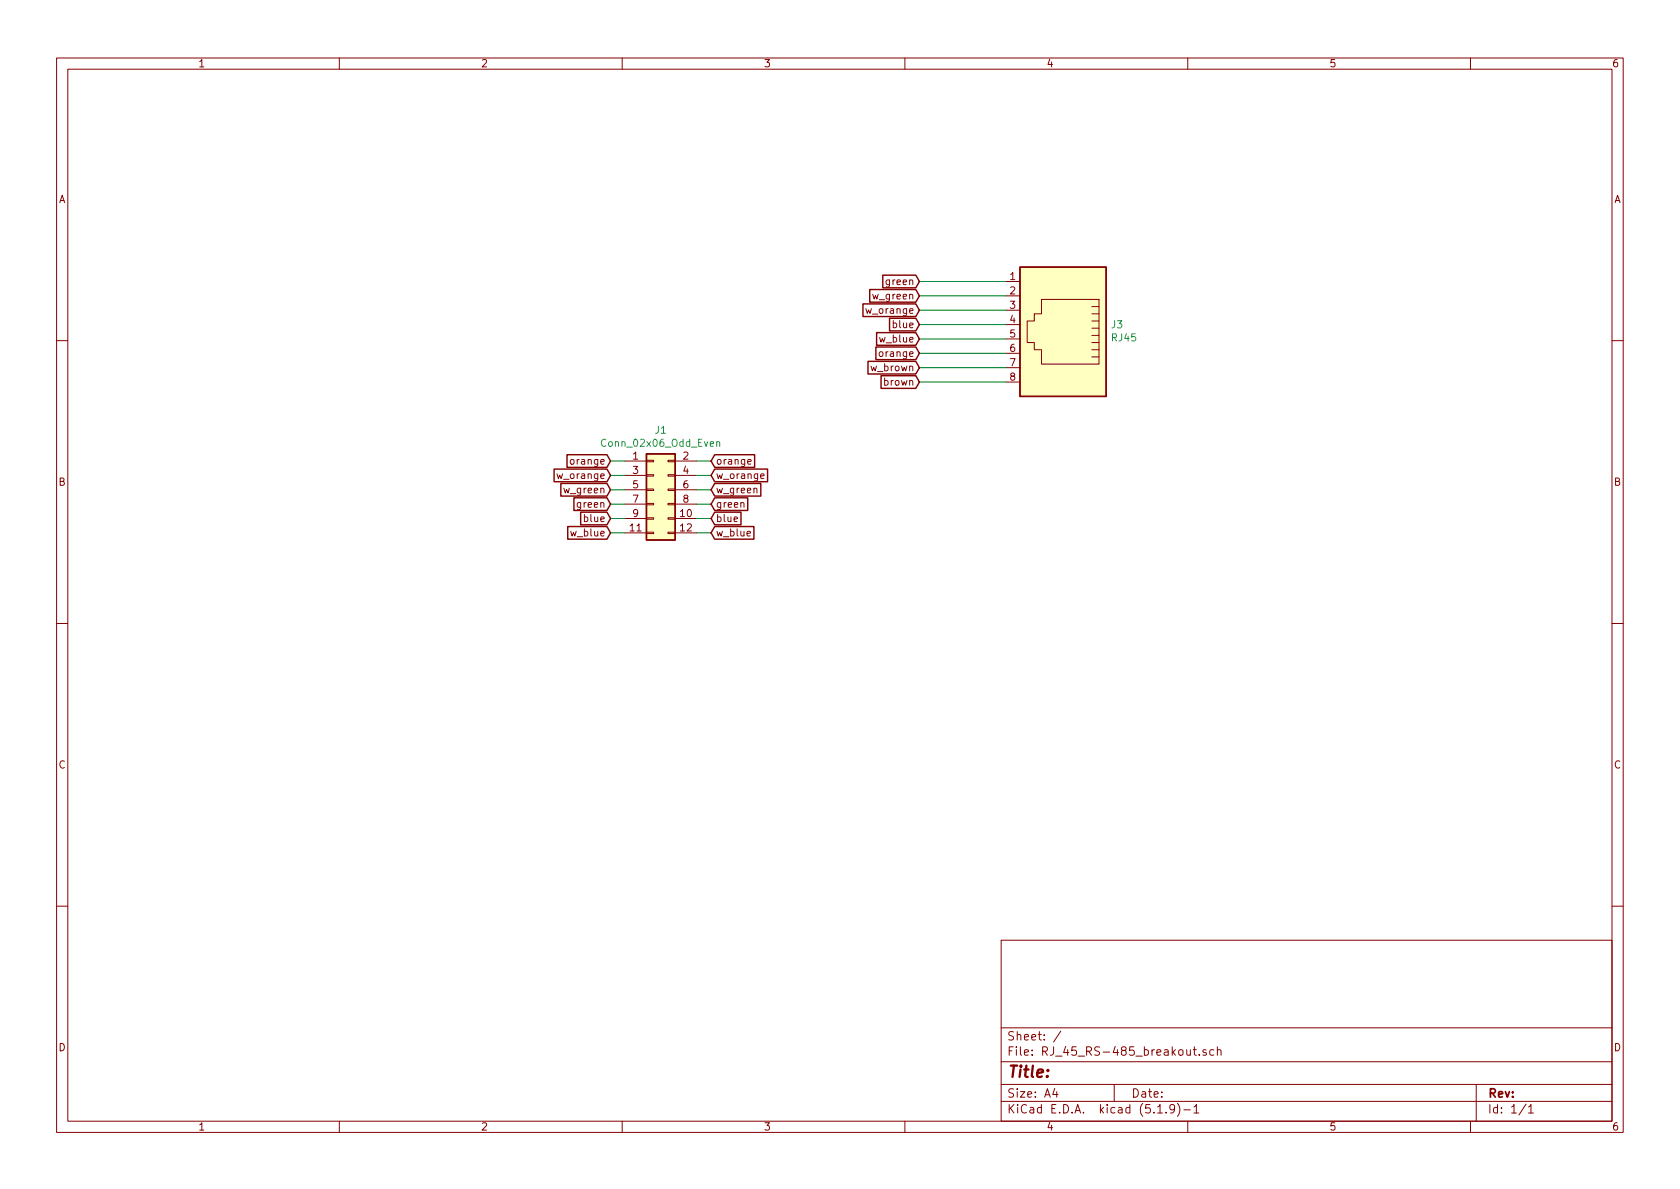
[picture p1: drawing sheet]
EESchema Schematic File Version 4
EELAYER 30 0
EELAYER END
$Descr A4 11693 8268
encoding utf-8
Sheet 1 1
Title ""
Date ""
Rev ""
Comp ""
Comment1 ""
Comment2 ""
Comment3 ""
Comment4 ""
$EndDescr
$Comp
L Connector:RJ45 J3
U 1 1
P 7400 2250
F 0 "J3" H 7070 2254 50  0000 R CNN
F 1 "RJ45" H 7070 2345 50  0000 R CNN
F 2 "wireless:RJ-45_1572189" V 7400 2275 50  0001 C CNN
F 3 "~" V 7400 2275 50  0001 C CNN
	1    7400 2250
	-1   0    0    1   
$EndComp
Text GLabel 6400 1950 0    50   Input ~ 0
green
Text GLabel 6400 2050 0    50   Input ~ 0
w_green
Text GLabel 6400 2150 0    50   Input ~ 0
w_orange
Text GLabel 6400 2250 0    50   Input ~ 0
blue
Text GLabel 6400 2350 0    50   Input ~ 0
w_blue
Text GLabel 6400 2450 0    50   Input ~ 0
orange
Wire Wire Line
	6400 1950 7000 1950
Wire Wire Line
	6400 2050 7000 2050
Wire Wire Line
	6400 2150 7000 2150
Wire Wire Line
	6400 2250 7000 2250
Wire Wire Line
	6400 2350 7000 2350
Wire Wire Line
	6400 2450 7000 2450
Wire Wire Line
	6400 2550 7000 2550
Wire Wire Line
	7000 2650 6400 2650
Text GLabel 4250 3500 0    50   Input ~ 0
green
Text GLabel 4250 3400 0    50   Input ~ 0
w_green
Text GLabel 4250 3300 0    50   Input ~ 0
w_orange
Text GLabel 4250 3600 0    50   Input ~ 0
blue
Text GLabel 4250 3700 0    50   Input ~ 0
w_blue
Text GLabel 4250 3200 0    50   Input ~ 0
orange
Text GLabel 6400 2550 0    50   Input ~ 0
w_brown
Text GLabel 6400 2650 0    50   Input ~ 0
brown
$Comp
L Connector_Generic:Conn_02x06_Odd_Even J1
U 1 1
P 4550 3400
F 0 "J1" H 4600 3817 50  0000 C CNN
F 1 "Conn_02x06_Odd_Even" H 4600 3726 50  0000 C CNN
F 2 "Pin_Headers:Pin_Header_Angled_2x06_Pitch2.54mm" H 4550 3400 50  0001 C CNN
F 3 "~" H 4550 3400 50  0001 C CNN
	1    4550 3400
	1    0    0    -1  
$EndComp
Text GLabel 4950 3400 2    50   Input ~ 0
w_green
Text GLabel 4950 3500 2    50   Input ~ 0
green
Wire Wire Line
	4250 3400 4350 3400
Wire Wire Line
	4350 3500 4250 3500
Wire Wire Line
	4850 3400 4950 3400
Wire Wire Line
	4950 3500 4850 3500
Text GLabel 4950 3300 2    50   Input ~ 0
w_orange
Wire Wire Line
	4250 3300 4350 3300
Wire Wire Line
	4850 3300 4950 3300
Text GLabel 4950 3200 2    50   Input ~ 0
orange
Wire Wire Line
	4250 3200 4350 3200
Wire Wire Line
	4850 3200 4950 3200
Text GLabel 4950 3700 2    50   Input ~ 0
w_blue
Text GLabel 4950 3600 2    50   Input ~ 0
blue
Wire Wire Line
	4250 3600 4350 3600
Wire Wire Line
	4850 3600 4950 3600
Wire Wire Line
	4950 3700 4850 3700
Wire Wire Line
	4350 3700 4250 3700
$EndSCHEMATC
